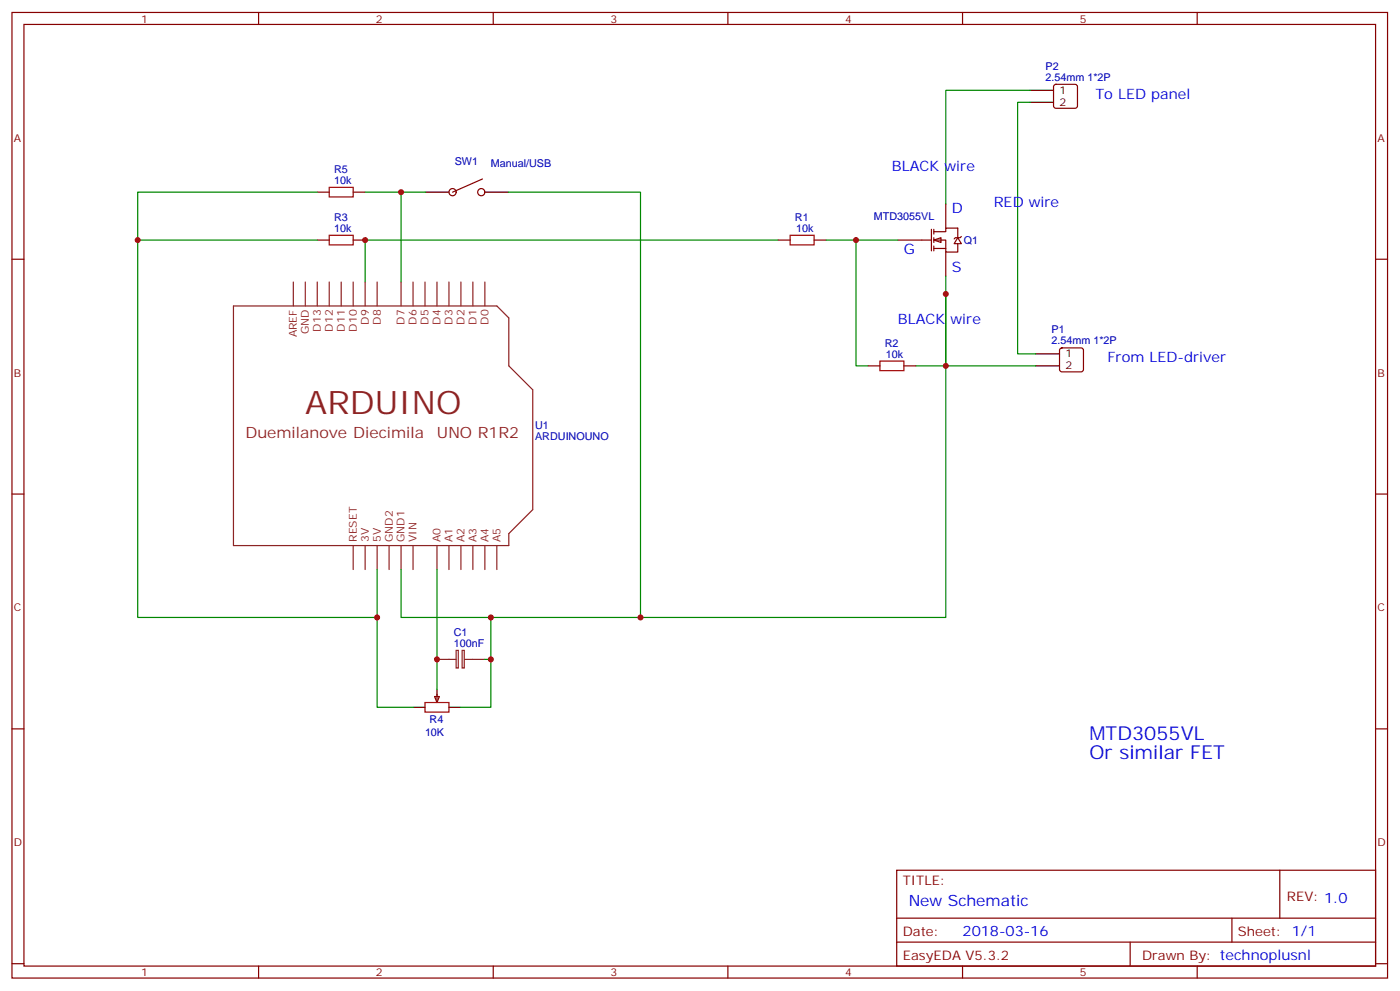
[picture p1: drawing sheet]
<svg xmlns="http://www.w3.org/2000/svg" width="413mm" height="292mm" viewBox="0 0 413 292" stroke-linecap="round" stroke-linejoin="round" font-family="sans-serif">
<g fill="none" stroke="#870000" stroke-width=".35">
<path d="M3.5 3.7h405.4v284.3h-405.4zM7.1 7.2h398.2v277.3h-398.2zM76.2 3.7v3.5M145.3 3.7v3.5M214.5 3.7v3.5M283.6 3.7v3.5M352.8 3.7v3.5M3.5 76.3h3.6M405.3 76.3h3.6M3.5 145.5h3.6M405.3 145.5h3.6M3.5 214.6h3.6"/>
<path d="M405.3 214.6h3.6M264.2 256.3h141.1v28.2h-141.1zM377.1 256.3v14.1M264.2 270.4h141.1M264.2 277.4h141.1M333 277.4v7.1M363 270.4v7M3.5 283.8h3.6M76.2 284.5v3.5M145.3 284.5v3.5M214.5 284.5v3.5M283.6 284.5v3.5"/>
<path d="M352.8 284.5v3.5M405.3 283.8h3.6"/>
</g>
<g fill="none" stroke="#8c2424" stroke-width=".35">
<path d="M68.8 90.1h77.6l3.5 3.5v14.1l7.1 7.1v35.3l-7.1 7v3.6h-81.1zM86.4 83v7.1M90 83v7.1M93.5 83v7.1M97 83v7.1M100.5 83v7.1M104.1 83v7.1M107.6 83v7.1M111.1 83v7.1M118.2 83v7.1M121.7 83v7.1M125.2 83v7.1"/>
<path d="M128.8 83v7.1M132.3 83v7.1M135.8 83v7.1M139.3 83v7.1M142.9 83v7.1M104.1 160.7v7M107.6 160.7v7M111.1 160.7v7M114.7 160.7v7M118.2 160.7v7M121.7 160.7v7M128.8 160.7v7"/>
<path d="M132.3 160.7v7M135.8 160.7v7M139.3 160.7v7M142.9 160.7v7M146.4 160.7v7"/>
</g>
<g fill="#fff" stroke="#870000" stroke-width=".35">
<path d="M275.2 70.7l2.1-.7v1.4z"/>
<path d="M282.2 70l1.1 1.8h-2.1z"/>
</g>
<g fill="none" stroke="#870000" stroke-width=".35">
<path d="M310.7 25l.4-.2h5.7l.5 .2 .2 .5v5.7l-.2 .5-.5 .2h-5.7l-.4-.2-.3-.5v-5.7zM93.5 56.6h3.5M104.1 56.6h3.5M142.2 52.7l-8.9 3.9M93.5 70.7h3.5M104.1 70.7h3.5M229.3 70.7h3.5M239.9 70.7h3.5M264.6 70.7h9.9M274.5 67.5v6.4M275.2 68.2h3.5v-1h3.5v2.8M275.2 70.7h3.5v3.5h3.5v-2.4"/>
<path d="M275.2 73.2h3.5M275.2 67.5v1.4M275.2 70v1.4M275.2 72.5v1.4M278.7 60.1v7.1M278.7 74.2v7.1M283.3 69.6l-.4 .4h-1.4l-.3 .3M255.8 107.7h3.5M266.3 107.7h3.6M312.4 102.7l.5-.3h5.7l.5 .3 .2 .5v5.6l-.3 .5-.4 .2h-5.7l-.5-.2-.2-.5v-5.6zM128.1 205.1h1.4l-.7 1.8zM128.8 204.4v2.1"/>
<circle cx="133.3" cy="56.6" r="1.06"/>
<circle cx="141.8" cy="56.6" r="1.06"/>
</g>
<path d="M97 55.2h7.1v2.8h-7.1zM97 69.3h7.1v2.8h-7.1zM232.8 69.3h7.1v2.8h-7.1zM259.3 106.3h7v2.8h-7zM125.2 206.9h7.1v2.8h-7.1z" fill="none" stroke="#a10000" stroke-width=".35"/>
<g fill="none" stroke="#008700" stroke-width=".35">
<path d="M303.4 30.1h-3.5v74.1h5.3M303.4 26.6h-24.7v33.5M93.5 56.6h-52.9v14.1M107.6 56.6h10.6v26.4M118.2 56.6h7M149.9 56.6h38.8v125.2M93.5 70.7h-52.9v111.1h70.5v-14.1M229.3 70.7h-121.7v12.3M243.4 70.7h8.8v37h3.6M252.2 70.7h12.4M278.7 81.3v26.4h-8.8M278.7 86.6v21.1h26.5"/>
<path d="M278.7 107.7v74.1h-160.5v-14.1M128.8 167.7v35.3M111.1 181.8v26.5h10.6M142.9 194.2h1.7M144.6 181.8v26.5h-8.8"/>
</g>
<path d="M303.4 26.6h7M303.4 30.1h7M125.2 56.6h7.1M142.9 56.6h7M305.2 104.2h7M305.2 107.7h7M121.7 208.3h3.5M128.8 203v1.8M132.3 208.3h3.5" fill="none" stroke="#000" stroke-width=".35"/>
<path d="M128.8 194.2h5.6M134.4 191.5h.6v5.2h-.6zM136.2 191.5h.6v5.2h-.6zM136.9 194.2h6" fill="none" stroke="#8c2424" stroke-width=".35"/>
<g fill="#c00">
<circle cx="188.7" cy="181.8" r=".88"/>
<circle cx="40.6" cy="70.7" r=".88"/>
<circle cx="144.6" cy="194.2" r=".88"/>
<circle cx="144.6" cy="181.8" r=".88"/>
<circle cx="278.7" cy="107.7" r=".88"/>
<circle cx="107.6" cy="70.7" r=".88"/>
<circle cx="278.7" cy="86.6" r=".88"/>
<circle cx="252.2" cy="70.7" r=".88"/>
<circle cx="111.1" cy="181.8" r=".88"/>
<circle cx="128.8" cy="194.2" r=".88"/>
<circle cx="118.2" cy="56.6" r=".88"/>
</g>
<text font-size="9.5" fill="#8d2323" x="90" y="121.8">ARDUINO</text>
<g font-size="5.6" fill="#00f">
<text x="321" y="217.9">MTD3055VL</text>
<text x="321" y="223.5">Or similar FET</text>
</g>
<g font-size="4.6" fill="#8d2323">
<text x="72.3" y="128.9">Duemilanove Diecimila</text>
<text x="128.8" y="128.9">UNO R1R2</text>
</g>
<text font-size="4.6" fill="#00f" x="267.8" y="266.8">New Schematic</text>
<g font-size="4.2" fill="#00f">
<text x="322.8" y="29.1">To LED panel</text>
<text x="262.8" y="50.2">BLACK wire</text>
<text x="280.5" y="62.6">D</text>
<text x="292.8" y="60.8">RED wire</text>
<text x="266.3" y="74.9">G</text>
<text x="280.5" y="80.2">S</text>
<text x="264.6" y="95.4">BLACK wire</text>
<text x="326.3" y="106.7">From LED-driver</text>
<text x="283.6" y="275.7">2018-03-16</text>
</g>
<g font-size="3.9" fill="#800">
<text x="266" y="260.5">TITLE:</text>
<text x="379.2" y="265.4">REV: 1.0</text>
<text x="266" y="275.7">Date:</text>
<text x="364.8" y="275.7">Sheet: 1/1</text>
<text x="266" y="282.7">EasyEDA V5.3.2</text>
<text x="336.5" y="282.7">Drawn By: technoplusnl</text>
</g>
<g font-size="3.2" fill="#800">
<text x="41.6" y="6.7">1</text>
<text x="110.8" y="6.7">2</text>
<text x="179.9" y="6.7">3</text>
<text x="249.1" y="6.7">4</text>
<text x="318.2" y="6.7">5</text>
<text x="4.1" y="41.8">A</text>
<text x="405.9" y="41.8">A</text>
<text x="4.1" y="110.9">B</text>
<text x="405.9" y="110.9">B</text>
<text x="4.1" y="180.1">C</text>
<text x="405.9" y="180.1">C</text>
<text x="4.1" y="249.2">D</text>
<text x="405.9" y="249.2">D</text>
<text x="41.6" y="287.5">1</text>
<text x="110.8" y="287.5">2</text>
<text x="179.9" y="287.5">3</text>
<text x="249.1" y="287.5">4</text>
<text x="318.2" y="287.5">5</text>
</g>
<g font-size="3.2" fill="#000080">
<text x="308.1" y="23.8">2.54mm 1*2P</text>
<text x="308.1" y="20.6">P2</text>
<text x="98.4" y="50.9">R5</text>
<text x="134" y="48.5">SW1</text>
<text x="144.6" y="49">Manual/USB</text>
<text x="98.4" y="54.1">10k</text>
<text x="98.4" y="65.1">R3</text>
<text x="234.3" y="65.1">R1</text>
<text x="257.5" y="64.9">MTD3055VL</text>
<text x="98.4" y="68.2">10k</text>
<text x="234.6" y="68.4">10k</text>
<text x="284" y="71.8">Q1</text>
<text x="309.8" y="101.4">2.54mm 1*2P</text>
<text x="309.8" y="98.2">P1</text>
<text x="260.7" y="102.1">R2</text>
<text x="261.1" y="105.4">10k</text>
<text x="157.7" y="129.6">ARDUINOUNO</text>
<text x="157.7" y="126.4">U1</text>
<text x="133.7" y="190.5">100nF</text>
<text x="133.7" y="187.4">C1</text>
<text x="126.6" y="212.8">R4</text>
<text x="125.2" y="216.7">10K</text>
</g>
<g font-size="3.2">
<text x="312.2" y="27.7">1</text>
<text x="312.2" y="31.2">2</text>
<text x="314" y="105.3">1</text>
<text x="314" y="108.8">2</text>
</g>
<g font-size="3.2" fill="#8d2323">
<text x="108.7" y="95.6" transform="rotate(-90 108.7 95.6)">D9</text>
<text x="112.2" y="95.6" transform="rotate(-90 112.2 95.6)">D8</text>
<text x="119.2" y="95.6" transform="rotate(-90 119.2 95.6)">D7</text>
<text x="122.8" y="95.6" transform="rotate(-90 122.8 95.6)">D6</text>
<text x="126.3" y="95.6" transform="rotate(-90 126.3 95.6)">D5</text>
<text x="129.8" y="95.6" transform="rotate(-90 129.8 95.6)">D4</text>
<text x="133.3" y="95.6" transform="rotate(-90 133.3 95.6)">D3</text>
<text x="136.9" y="95.6" transform="rotate(-90 136.9 95.6)">D2</text>
<text x="140.4" y="95.6" transform="rotate(-90 140.4 95.6)">D1</text>
<text x="143.9" y="95.6" transform="rotate(-90 143.9 95.6)">D0</text>
<text x="87.5" y="99.4" transform="rotate(-90 87.5 99.4)">AREF</text>
<text x="91" y="98.4" transform="rotate(-90 91 98.4)">GND</text>
<text x="94.5" y="97.6" transform="rotate(-90 94.5 97.6)">D13</text>
<text x="98.1" y="97.6" transform="rotate(-90 98.1 97.6)">D12</text>
<text x="101.6" y="97.6" transform="rotate(-90 101.6 97.6)">D11</text>
<text x="105.1" y="97.6" transform="rotate(-90 105.1 97.6)">D10</text>
<text x="105.1" y="159.6" transform="rotate(-90 105.1 159.6)">RESET</text>
<text x="108.7" y="159.6" transform="rotate(-90 108.7 159.6)">3V</text>
<text x="112.2" y="159.6" transform="rotate(-90 112.2 159.6)">5V</text>
<text x="115.7" y="159.6" transform="rotate(-90 115.7 159.6)">GND2</text>
<text x="119.2" y="159.6" transform="rotate(-90 119.2 159.6)">GND1</text>
<text x="122.8" y="159.6" transform="rotate(-90 122.8 159.6)">VIN</text>
<text x="129.8" y="159.6" transform="rotate(-90 129.8 159.6)">A0</text>
<text x="133.3" y="159.6" transform="rotate(-90 133.3 159.6)">A1</text>
<text x="136.9" y="159.6" transform="rotate(-90 136.9 159.6)">A2</text>
<text x="140.4" y="159.6" transform="rotate(-90 140.4 159.6)">A3</text>
<text x="143.9" y="159.6" transform="rotate(-90 143.9 159.6)">A4</text>
<text x="147.5" y="159.6" transform="rotate(-90 147.5 159.6)">A5</text>
</g>
</svg>
